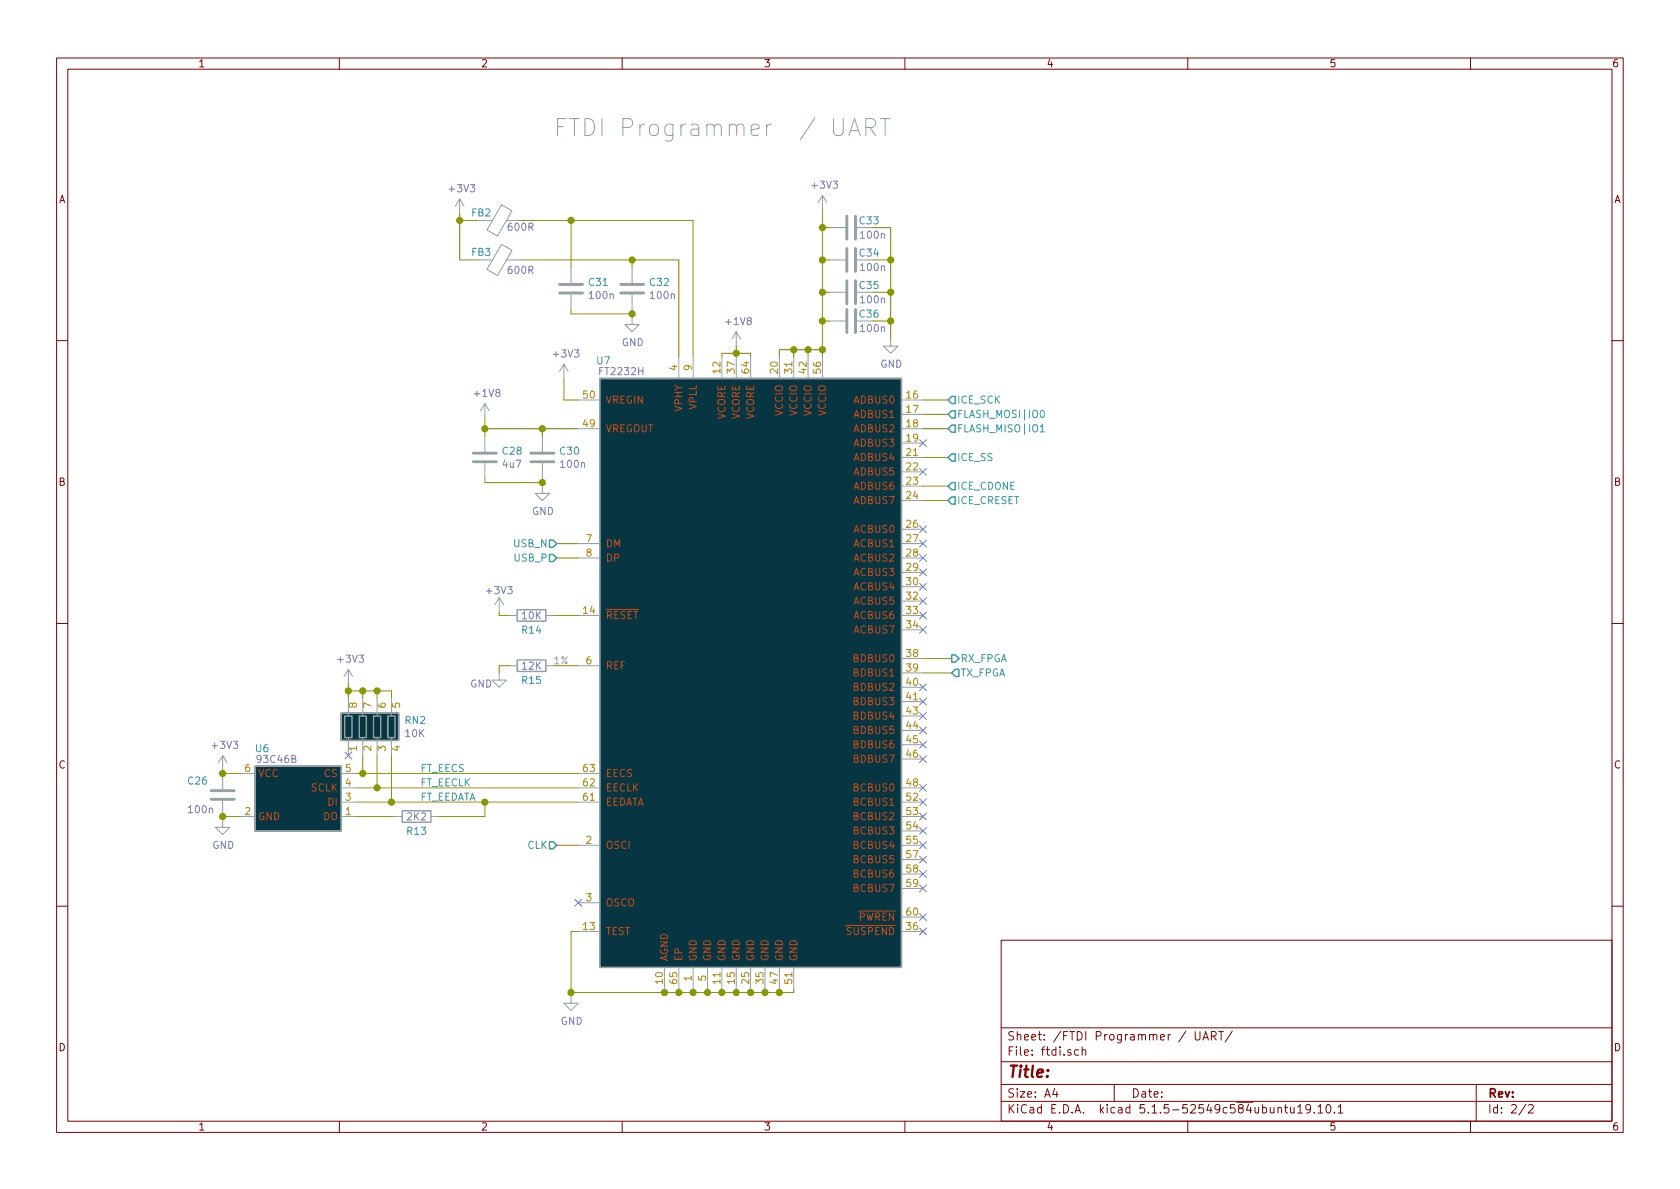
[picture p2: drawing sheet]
EESchema Schematic File Version 4
LIBS:iCE40-fpga-cache
EELAYER 29 0
EELAYER END
$Descr A4 11693 8268
encoding utf-8
Sheet 2 2
Title ""
Date ""
Rev ""
Comp ""
Comment1 ""
Comment2 ""
Comment3 ""
Comment4 ""
$EndDescr
Text Notes 3850 950  0    118  ~ 0
FTDI Programmer  / UART
NoConn ~ 4025 6275
Wire Wire Line
	4025 6475 3975 6475
$Comp
L power:GND #PWR?
U 1 1
P 3975 6925
AR Path="/5EDD46EE" Ref="#PWR?"  Part="1" 
AR Path="/5ED7AB6B/5EDD46EE" Ref="#PWR065"  Part="1" 
F 0 "#PWR065" H 3975 6675 50  0001 C CNN
F 1 "GND" H 3980 6752 50  0000 C CNN
F 2 "" H 3975 6925 50  0001 C CNN
F 3 "" H 3975 6925 50  0001 C CNN
	1    3975 6925
	1    0    0    -1  
$EndComp
$Comp
L power:GND #PWR?
U 1 1
P 1550 5700
AR Path="/5EDD4727" Ref="#PWR?"  Part="1" 
AR Path="/5ED7AB6B/5EDD4727" Ref="#PWR057"  Part="1" 
F 0 "#PWR057" H 1550 5450 50  0001 C CNN
F 1 "GND" H 1555 5527 50  0000 C CNN
F 2 "" H 1550 5700 50  0001 C CNN
F 3 "" H 1550 5700 50  0001 C CNN
	1    1550 5700
	1    0    0    -1  
$EndComp
$Comp
L Device:C C?
U 1 1
P 1550 5525
AR Path="/5EDD472D" Ref="C?"  Part="1" 
AR Path="/5ED7AB6B/5EDD472D" Ref="C26"  Part="1" 
F 0 "C26" H 1300 5625 50  0000 L CNN
F 1 "100n" H 1300 5425 50  0000 L CNN
F 2 "Capacitor_SMD:C_0603_1608Metric" H 1588 5375 50  0001 C CNN
F 3 "~" H 1550 5525 50  0001 C CNN
	1    1550 5525
	1    0    0    -1  
$EndComp
Wire Wire Line
	1550 5675 1675 5675
Wire Wire Line
	1550 5675 1550 5700
Connection ~ 1550 5675
Wire Wire Line
	1550 5375 1675 5375
$Comp
L power:+3V3 #PWR?
U 1 1
P 1550 5350
AR Path="/5EDD4737" Ref="#PWR?"  Part="1" 
AR Path="/5ED7AB6B/5EDD4737" Ref="#PWR056"  Part="1" 
F 0 "#PWR056" H 1550 5200 50  0001 C CNN
F 1 "+3V3" H 1565 5523 50  0000 C CNN
F 2 "" H 1550 5350 50  0001 C CNN
F 3 "" H 1550 5350 50  0001 C CNN
	1    1550 5350
	1    0    0    -1  
$EndComp
Wire Wire Line
	1550 5350 1550 5375
Connection ~ 1550 5375
$Comp
L Device:R R?
U 1 1
P 2900 5675
AR Path="/5EDD473F" Ref="R?"  Part="1" 
AR Path="/5ED7AB6B/5EDD473F" Ref="R13"  Part="1" 
F 0 "R13" V 3000 5675 50  0000 C CNN
F 1 "2K2" V 2900 5675 50  0000 C CNN
F 2 "Resistor_SMD:R_0603_1608Metric" V 2830 5675 50  0001 C CNN
F 3 "~" H 2900 5675 50  0001 C CNN
	1    2900 5675
	0    1    1    0   
$EndComp
Wire Wire Line
	2475 5675 2750 5675
Wire Wire Line
	2475 5575 2725 5575
Wire Wire Line
	2475 5475 2625 5475
Wire Wire Line
	2475 5375 2525 5375
Text Label 2925 5375 0    50   ~ 0
FT_EECS
Text Label 2925 5475 0    50   ~ 0
FT_EECLK
Text Label 2925 5575 0    50   ~ 0
FT_EEDATA
Connection ~ 2525 5375
Wire Wire Line
	2525 5375 4025 5375
Connection ~ 2625 5475
Wire Wire Line
	2625 5475 4025 5475
Connection ~ 2725 5575
$Comp
L Device:R R?
U 1 1
P 3700 4275
AR Path="/5EDD476A" Ref="R?"  Part="1" 
AR Path="/5ED7AB6B/5EDD476A" Ref="R14"  Part="1" 
F 0 "R14" V 3800 4275 50  0000 C CNN
F 1 "10K" V 3700 4275 50  0000 C CNN
F 2 "Resistor_SMD:R_0603_1608Metric" V 3630 4275 50  0001 C CNN
F 3 "~" H 3700 4275 50  0001 C CNN
	1    3700 4275
	0    1    1    0   
$EndComp
Wire Wire Line
	3850 4275 4025 4275
Wire Wire Line
	3550 4275 3475 4275
Wire Wire Line
	3475 4275 3475 4250
$Comp
L power:+3V3 #PWR?
U 1 1
P 3475 4250
AR Path="/5EDD4773" Ref="#PWR?"  Part="1" 
AR Path="/5ED7AB6B/5EDD4773" Ref="#PWR061"  Part="1" 
F 0 "#PWR061" H 3475 4100 50  0001 C CNN
F 1 "+3V3" H 3475 4400 50  0000 C CNN
F 2 "" H 3475 4250 50  0001 C CNN
F 3 "" H 3475 4250 50  0001 C CNN
	1    3475 4250
	1    0    0    -1  
$EndComp
$Comp
L Device:R R?
U 1 1
P 3700 4625
AR Path="/5EDD4779" Ref="R?"  Part="1" 
AR Path="/5ED7AB6B/5EDD4779" Ref="R15"  Part="1" 
F 0 "R15" V 3800 4625 50  0000 C CNN
F 1 "12K" V 3700 4625 50  0000 C CNN
F 2 "Resistor_SMD:R_0603_1608Metric" V 3630 4625 50  0001 C CNN
F 3 "~" H 3700 4625 50  0001 C CNN
	1    3700 4625
	0    1    1    0   
$EndComp
Wire Wire Line
	3850 4625 4025 4625
Text Notes 3850 4625 0    50   ~ 0
1%
Wire Wire Line
	3550 4625 3475 4625
Wire Wire Line
	3475 4625 3475 4675
$Comp
L power:GND #PWR?
U 1 1
P 3475 4675
AR Path="/5EDD4783" Ref="#PWR?"  Part="1" 
AR Path="/5ED7AB6B/5EDD4783" Ref="#PWR062"  Part="1" 
F 0 "#PWR062" H 3475 4425 50  0001 C CNN
F 1 "GND" H 3350 4600 50  0000 C CNN
F 2 "" H 3475 4675 50  0001 C CNN
F 3 "" H 3475 4675 50  0001 C CNN
	1    3475 4675
	1    0    0    -1  
$EndComp
Wire Wire Line
	3875 3875 4025 3875
Wire Wire Line
	3875 3775 4025 3775
$Comp
L Device:C C?
U 1 1
P 5925 1575
AR Path="/5EDD482A" Ref="C?"  Part="1" 
AR Path="/5ED7AB6B/5EDD482A" Ref="C33"  Part="1" 
F 0 "C33" V 5875 1700 50  0000 C CNN
F 1 "100n" V 5975 1725 50  0000 C CNN
F 2 "Capacitor_SMD:C_0603_1608Metric" H 5963 1425 50  0001 C CNN
F 3 "~" H 5925 1575 50  0001 C CNN
	1    5925 1575
	0    1    1    0   
$EndComp
Wire Wire Line
	6075 1575 6200 1575
$Comp
L Device:C C?
U 1 1
P 5925 1800
AR Path="/5EDD4831" Ref="C?"  Part="1" 
AR Path="/5ED7AB6B/5EDD4831" Ref="C34"  Part="1" 
F 0 "C34" V 5875 1925 50  0000 C CNN
F 1 "100n" V 5975 1950 50  0000 C CNN
F 2 "Capacitor_SMD:C_0603_1608Metric" H 5963 1650 50  0001 C CNN
F 3 "~" H 5925 1800 50  0001 C CNN
	1    5925 1800
	0    1    1    0   
$EndComp
Wire Wire Line
	6075 1800 6200 1800
$Comp
L Device:C C?
U 1 1
P 5925 2025
AR Path="/5EDD4838" Ref="C?"  Part="1" 
AR Path="/5ED7AB6B/5EDD4838" Ref="C35"  Part="1" 
F 0 "C35" V 5875 2150 50  0000 C CNN
F 1 "100n" V 5975 2175 50  0000 C CNN
F 2 "Capacitor_SMD:C_0603_1608Metric" H 5963 1875 50  0001 C CNN
F 3 "~" H 5925 2025 50  0001 C CNN
	1    5925 2025
	0    1    1    0   
$EndComp
Wire Wire Line
	6075 2025 6200 2025
Wire Wire Line
	6200 1575 6200 1800
Connection ~ 6200 1800
Wire Wire Line
	6200 1800 6200 2025
Connection ~ 6200 2025
$Comp
L power:GND #PWR?
U 1 1
P 6200 2350
AR Path="/5EDD4844" Ref="#PWR?"  Part="1" 
AR Path="/5ED7AB6B/5EDD4844" Ref="#PWR069"  Part="1" 
F 0 "#PWR069" H 6200 2100 50  0001 C CNN
F 1 "GND" H 6205 2177 50  0000 C CNN
F 2 "" H 6200 2350 50  0001 C CNN
F 3 "" H 6200 2350 50  0001 C CNN
	1    6200 2350
	1    0    0    -1  
$EndComp
Wire Wire Line
	5725 2425 5625 2425
Connection ~ 5625 2425
Wire Wire Line
	5625 2425 5525 2425
Wire Wire Line
	5775 1575 5725 1575
Connection ~ 5725 1575
Wire Wire Line
	5725 1575 5725 1450
Wire Wire Line
	5775 1800 5725 1800
Connection ~ 5725 1800
Wire Wire Line
	5725 1800 5725 1575
Wire Wire Line
	5775 2025 5725 2025
Connection ~ 5725 2025
Wire Wire Line
	5725 2025 5725 1800
$Comp
L power:+3V3 #PWR?
U 1 1
P 5725 1450
AR Path="/5EDD485B" Ref="#PWR?"  Part="1" 
AR Path="/5ED7AB6B/5EDD485B" Ref="#PWR068"  Part="1" 
F 0 "#PWR068" H 5725 1300 50  0001 C CNN
F 1 "+3V3" H 5740 1623 50  0000 C CNN
F 2 "" H 5725 1450 50  0001 C CNN
F 3 "" H 5725 1450 50  0001 C CNN
	1    5725 1450
	1    0    0    -1  
$EndComp
NoConn ~ 6425 3075
NoConn ~ 6425 3275
Wire Wire Line
	2725 5575 3375 5575
Wire Wire Line
	3375 5675 3375 5575
Wire Wire Line
	3050 5675 3375 5675
Wire Wire Line
	3375 5575 4025 5575
Wire Wire Line
	3975 6475 3975 6900
Wire Wire Line
	5525 6900 5525 6875
Connection ~ 3975 6900
Wire Wire Line
	3975 6900 3975 6925
Wire Wire Line
	5425 6875 5425 6900
Connection ~ 5425 6900
Wire Wire Line
	5425 6900 5525 6900
Wire Wire Line
	5325 6875 5325 6900
Connection ~ 5325 6900
Wire Wire Line
	5325 6900 5425 6900
Wire Wire Line
	5225 6875 5225 6900
Connection ~ 5225 6900
Wire Wire Line
	5225 6900 5325 6900
Wire Wire Line
	5125 6875 5125 6900
Connection ~ 5125 6900
Wire Wire Line
	5125 6900 5225 6900
Wire Wire Line
	4625 6875 4625 6900
Connection ~ 4625 6900
Wire Wire Line
	4825 6875 4825 6900
Connection ~ 4825 6900
Wire Wire Line
	4925 6875 4925 6900
Wire Wire Line
	4825 6900 4925 6900
Connection ~ 4925 6900
Wire Wire Line
	4925 6900 5025 6900
Wire Wire Line
	5025 6875 5025 6900
Connection ~ 5025 6900
Wire Wire Line
	5025 6900 5125 6900
Wire Wire Line
	4625 6900 4725 6900
Wire Wire Line
	3975 6900 4625 6900
Connection ~ 3375 5575
Text HLabel 3875 3775 0    50   Input ~ 0
USB_N
Text HLabel 3875 3875 0    50   Input ~ 0
USB_P
Wire Wire Line
	5525 2425 5425 2425
Wire Wire Line
	5425 2425 5425 2475
Connection ~ 5525 2425
Wire Wire Line
	5525 2425 5525 2475
Wire Wire Line
	5625 2425 5625 2475
Wire Wire Line
	5725 2425 5725 2475
$Comp
L Device:C C?
U 1 1
P 5925 2225
AR Path="/60243E75" Ref="C?"  Part="1" 
AR Path="/5ED7AB6B/60243E75" Ref="C36"  Part="1" 
F 0 "C36" V 5875 2350 50  0000 C CNN
F 1 "100n" V 5975 2375 50  0000 C CNN
F 2 "Capacitor_SMD:C_0603_1608Metric" H 5963 2075 50  0001 C CNN
F 3 "~" H 5925 2225 50  0001 C CNN
	1    5925 2225
	0    1    1    0   
$EndComp
Wire Wire Line
	6075 2225 6200 2225
Wire Wire Line
	5775 2225 5725 2225
Wire Wire Line
	5725 2025 5725 2225
Connection ~ 5725 2425
Wire Wire Line
	6200 2025 6200 2225
Connection ~ 6200 2225
Wire Wire Line
	6200 2225 6200 2350
Connection ~ 5725 2225
Wire Wire Line
	5725 2225 5725 2425
Wire Wire Line
	5025 2475 5025 2450
Wire Wire Line
	5025 2450 5125 2450
Wire Wire Line
	5225 2450 5225 2475
Wire Wire Line
	5125 2450 5125 2475
Connection ~ 5125 2450
Wire Wire Line
	5125 2450 5225 2450
Connection ~ 3200 1525
Wire Wire Line
	4400 1800 4725 1800
Connection ~ 4400 1800
Wire Wire Line
	4400 1850 4400 1800
Connection ~ 3975 1525
Wire Wire Line
	3975 1850 3975 1525
Wire Wire Line
	4825 1525 3975 1525
Wire Wire Line
	4825 2475 4825 1525
Wire Wire Line
	4725 1800 4725 2475
$Comp
L power:GND #PWR?
U 1 1
P 4400 2200
AR Path="/5EDD4814" Ref="#PWR?"  Part="1" 
AR Path="/5ED7AB6B/5EDD4814" Ref="#PWR066"  Part="1" 
F 0 "#PWR066" H 4400 1950 50  0001 C CNN
F 1 "GND" H 4405 2027 50  0000 C CNN
F 2 "" H 4400 2200 50  0001 C CNN
F 3 "" H 4400 2200 50  0001 C CNN
	1    4400 2200
	1    0    0    -1  
$EndComp
Wire Wire Line
	3975 2150 3975 2175
Wire Wire Line
	4400 2175 4400 2200
Connection ~ 4400 2175
Wire Wire Line
	4400 2175 3975 2175
Wire Wire Line
	4400 2150 4400 2175
$Comp
L Device:C C?
U 1 1
P 4400 2000
AR Path="/5EDD4803" Ref="C?"  Part="1" 
AR Path="/5ED7AB6B/5EDD4803" Ref="C32"  Part="1" 
F 0 "C32" H 4515 2046 50  0000 L CNN
F 1 "100n" H 4515 1955 50  0000 L CNN
F 2 "Capacitor_SMD:C_0603_1608Metric" H 4438 1850 50  0001 C CNN
F 3 "~" H 4400 2000 50  0001 C CNN
	1    4400 2000
	1    0    0    -1  
$EndComp
$Comp
L Device:C C?
U 1 1
P 3975 2000
AR Path="/5EDD47FD" Ref="C?"  Part="1" 
AR Path="/5ED7AB6B/5EDD47FD" Ref="C31"  Part="1" 
F 0 "C31" H 4090 2046 50  0000 L CNN
F 1 "100n" H 4090 1955 50  0000 L CNN
F 2 "Capacitor_SMD:C_0603_1608Metric" H 4013 1850 50  0001 C CNN
F 3 "~" H 3975 2000 50  0001 C CNN
	1    3975 2000
	1    0    0    -1  
$EndComp
Wire Wire Line
	3200 1800 3200 1525
Wire Wire Line
	3325 1800 3200 1800
Wire Wire Line
	3200 1525 3325 1525
Wire Wire Line
	3200 1475 3200 1525
$Comp
L power:+3V3 #PWR?
U 1 1
P 3200 1475
AR Path="/5EDD47D9" Ref="#PWR?"  Part="1" 
AR Path="/5ED7AB6B/5EDD47D9" Ref="#PWR059"  Part="1" 
F 0 "#PWR059" H 3200 1325 50  0001 C CNN
F 1 "+3V3" H 3215 1648 50  0000 C CNN
F 2 "" H 3200 1475 50  0001 C CNN
F 3 "" H 3200 1475 50  0001 C CNN
	1    3200 1475
	1    0    0    -1  
$EndComp
Wire Wire Line
	4025 2775 3925 2775
Wire Wire Line
	3925 2775 3925 2625
$Comp
L power:+3V3 #PWR?
U 1 1
P 3925 2625
AR Path="/6027693E" Ref="#PWR?"  Part="1" 
AR Path="/5ED7AB6B/6027693E" Ref="#PWR064"  Part="1" 
F 0 "#PWR064" H 3925 2475 50  0001 C CNN
F 1 "+3V3" H 3940 2798 50  0000 C CNN
F 2 "" H 3925 2625 50  0001 C CNN
F 3 "" H 3925 2625 50  0001 C CNN
	1    3925 2625
	1    0    0    -1  
$EndComp
$Comp
L Device:C C30
U 1 1
P 3775 3175
F 0 "C30" H 3890 3221 50  0000 L CNN
F 1 "100n" H 3890 3130 50  0000 L CNN
F 2 "Capacitor_SMD:C_0603_1608Metric" H 3813 3025 50  0001 C CNN
F 3 "~" H 3775 3175 50  0001 C CNN
	1    3775 3175
	1    0    0    -1  
$EndComp
$Comp
L Device:C C28
U 1 1
P 3375 3175
F 0 "C28" H 3490 3221 50  0000 L CNN
F 1 "4u7" H 3490 3130 50  0000 L CNN
F 2 "Capacitor_SMD:C_0603_1608Metric" H 3413 3025 50  0001 C CNN
F 3 "~" H 3375 3175 50  0001 C CNN
	1    3375 3175
	1    0    0    -1  
$EndComp
Wire Wire Line
	4025 2975 3775 2975
Wire Wire Line
	3375 2975 3375 2900
Wire Wire Line
	3375 2975 3375 3025
Connection ~ 3375 2975
Wire Wire Line
	3775 2975 3775 3025
Connection ~ 3775 2975
Wire Wire Line
	3775 2975 3375 2975
Wire Wire Line
	3775 3325 3775 3350
Wire Wire Line
	3375 3325 3375 3350
Wire Wire Line
	3375 3350 3775 3350
$Comp
L power:GND #PWR?
U 1 1
P 3775 3375
AR Path="/60291DF5" Ref="#PWR?"  Part="1" 
AR Path="/5ED7AB6B/60291DF5" Ref="#PWR063"  Part="1" 
F 0 "#PWR063" H 3775 3125 50  0001 C CNN
F 1 "GND" H 3780 3202 50  0000 C CNN
F 2 "" H 3775 3375 50  0001 C CNN
F 3 "" H 3775 3375 50  0001 C CNN
	1    3775 3375
	1    0    0    -1  
$EndComp
Wire Wire Line
	3775 3375 3775 3350
Connection ~ 3775 3350
$Comp
L power:+1V8 #PWR060
U 1 1
P 3375 2900
F 0 "#PWR060" H 3375 2750 50  0001 C CNN
F 1 "+1V8" H 3390 3073 50  0000 C CNN
F 2 "" H 3375 2900 50  0001 C CNN
F 3 "" H 3375 2900 50  0001 C CNN
	1    3375 2900
	1    0    0    -1  
$EndComp
$Comp
L power:+1V8 #PWR067
U 1 1
P 5125 2400
F 0 "#PWR067" H 5125 2250 50  0001 C CNN
F 1 "+1V8" H 5140 2573 50  0000 C CNN
F 2 "" H 5125 2400 50  0001 C CNN
F 3 "" H 5125 2400 50  0001 C CNN
	1    5125 2400
	1    0    0    -1  
$EndComp
Wire Wire Line
	5125 2400 5125 2450
Text HLabel 3875 5875 0    50   Input ~ 0
CLK
Wire Wire Line
	3875 5875 4025 5875
NoConn ~ 6425 3875
NoConn ~ 6425 3975
NoConn ~ 6425 4075
NoConn ~ 6425 4175
NoConn ~ 6425 4275
NoConn ~ 6425 4375
NoConn ~ 6425 5475
NoConn ~ 6425 5575
NoConn ~ 6425 5675
NoConn ~ 6425 5775
NoConn ~ 6425 5875
NoConn ~ 6425 5975
NoConn ~ 6425 6075
NoConn ~ 6425 6175
NoConn ~ 6425 3675
NoConn ~ 6425 3775
NoConn ~ 6425 4775
NoConn ~ 6425 4875
NoConn ~ 6425 4975
NoConn ~ 6425 5075
NoConn ~ 6425 5175
NoConn ~ 6425 5275
Wire Wire Line
	6425 4575 6625 4575
Wire Wire Line
	6425 4675 6625 4675
Text HLabel 6625 4575 2    50   Output ~ 0
RX_FPGA
Text HLabel 6625 4675 2    50   Input ~ 0
TX_FPGA
Text HLabel 6600 2775 2    50   Input ~ 0
ICE_SCK
Text HLabel 6600 2875 2    50   Input ~ 0
FLASH_MOSI|IO0
Text HLabel 6600 2975 2    50   Input ~ 0
FLASH_MISO|IO1
Text HLabel 6600 3175 2    50   Input ~ 0
ICE_SS
Text HLabel 6600 3375 2    50   Input ~ 0
ICE_CDONE
Text HLabel 6600 3475 2    50   Input ~ 0
ICE_CRESET
Wire Wire Line
	6425 2775 6600 2775
Wire Wire Line
	6425 2875 6600 2875
Wire Wire Line
	6425 2975 6600 2975
Wire Wire Line
	6425 3175 6600 3175
Wire Wire Line
	6425 3375 6600 3375
Wire Wire Line
	6425 3475 6600 3475
NoConn ~ 6425 6375
NoConn ~ 6425 6475
Wire Wire Line
	3625 1800 4400 1800
Wire Wire Line
	3625 1525 3975 1525
Wire Wire Line
	2725 5250 2725 5575
Wire Wire Line
	2625 5250 2625 5475
Wire Wire Line
	2525 5250 2525 5375
Connection ~ 2625 4800
Wire Wire Line
	2725 4800 2725 4850
Wire Wire Line
	2625 4800 2725 4800
$Comp
L power:+3V3 #PWR?
U 1 1
P 2425 4750
AR Path="/5EDD4764" Ref="#PWR?"  Part="1" 
AR Path="/5ED7AB6B/5EDD4764" Ref="#PWR058"  Part="1" 
F 0 "#PWR058" H 2425 4600 50  0001 C CNN
F 1 "+3V3" H 2440 4923 50  0000 C CNN
F 2 "" H 2425 4750 50  0001 C CNN
F 3 "" H 2425 4750 50  0001 C CNN
	1    2425 4750
	1    0    0    -1  
$EndComp
Connection ~ 2425 4800
Wire Wire Line
	2425 4800 2425 4750
Wire Wire Line
	2525 4800 2425 4800
Connection ~ 2525 4800
Wire Wire Line
	2525 4800 2525 4850
Wire Wire Line
	2425 4800 2425 4850
Wire Wire Line
	2625 4800 2525 4800
Wire Wire Line
	2625 4850 2625 4800
NoConn ~ 2425 5250
$Comp
L Device:R_Pack04 RN?
U 1 1
P 2625 5050
AR Path="/5EDD474C" Ref="RN?"  Part="1" 
AR Path="/5ED7AB6B/5EDD474C" Ref="RN2"  Part="1" 
F 0 "RN2" H 2813 5096 50  0000 L CNN
F 1 "10K" H 2813 5005 50  0000 L CNN
F 2 "Resistor_SMD:R_Array_Convex_4x0402" V 2900 5050 50  0001 C CNN
F 3 "~" H 2625 5050 50  0001 C CNN
	1    2625 5050
	1    0    0    -1  
$EndComp
Wire Wire Line
	4725 6875 4725 6900
Connection ~ 4725 6900
Wire Wire Line
	4725 6900 4825 6900
$Comp
L josh-memory:93C46B U6
U 1 1
P 2075 5525
F 0 "U6" H 2325 5850 50  0000 C CNN
F 1 "93C46B" H 2225 5775 50  0000 C CNN
F 2 "Package_TO_SOT_SMD:SOT-23-6" H 2075 5475 50  0001 C CNN
F 3 "http://ww1.microchip.com/downloads/en/DeviceDoc/20001749K.pdf" H 2075 5475 50  0001 C CNN
	1    2075 5525
	-1   0    0    -1  
$EndComp
$Comp
L josh-ic:FT2232H U7
U 1 1
P 5225 4675
F 0 "U7" H 4200 6850 50  0000 C CNN
F 1 "FT2232H" H 4325 6775 50  0000 C CNN
F 2 "josh-dfn-qfn:QFN-64-1EP_9x9mm_P0.5mm_EP4.7x4.7mm_ThermalVias" H 5225 4675 50  0001 C CNN
F 3 "" H 5225 4675 50  0001 C CNN
	1    5225 4675
	1    0    0    -1  
$EndComp
$Comp
L josh-passive:Ferrite_Bead_PWR FB2
U 1 1
P 3475 1525
F 0 "FB2" H 3600 1475 50  0000 C CNN
F 1 "600R" H 3325 1575 50  0000 C CNN
F 2 "josh-passives-smt:Ferrite_Bead_0603" H 3475 1455 50  0001 C CNN
F 3 "~" V 3475 1525 50  0001 C CNN
	1    3475 1525
	-1   0    0    1   
$EndComp
$Comp
L josh-passive:Ferrite_Bead_PWR FB3
U 1 1
P 3475 1800
F 0 "FB3" H 3600 1750 50  0000 C CNN
F 1 "600R" H 3325 1875 50  0000 C CNN
F 2 "josh-passives-smt:Ferrite_Bead_0603" H 3475 1730 50  0001 C CNN
F 3 "~" V 3475 1800 50  0001 C CNN
	1    3475 1800
	-1   0    0    1   
$EndComp
$EndSCHEMATC
